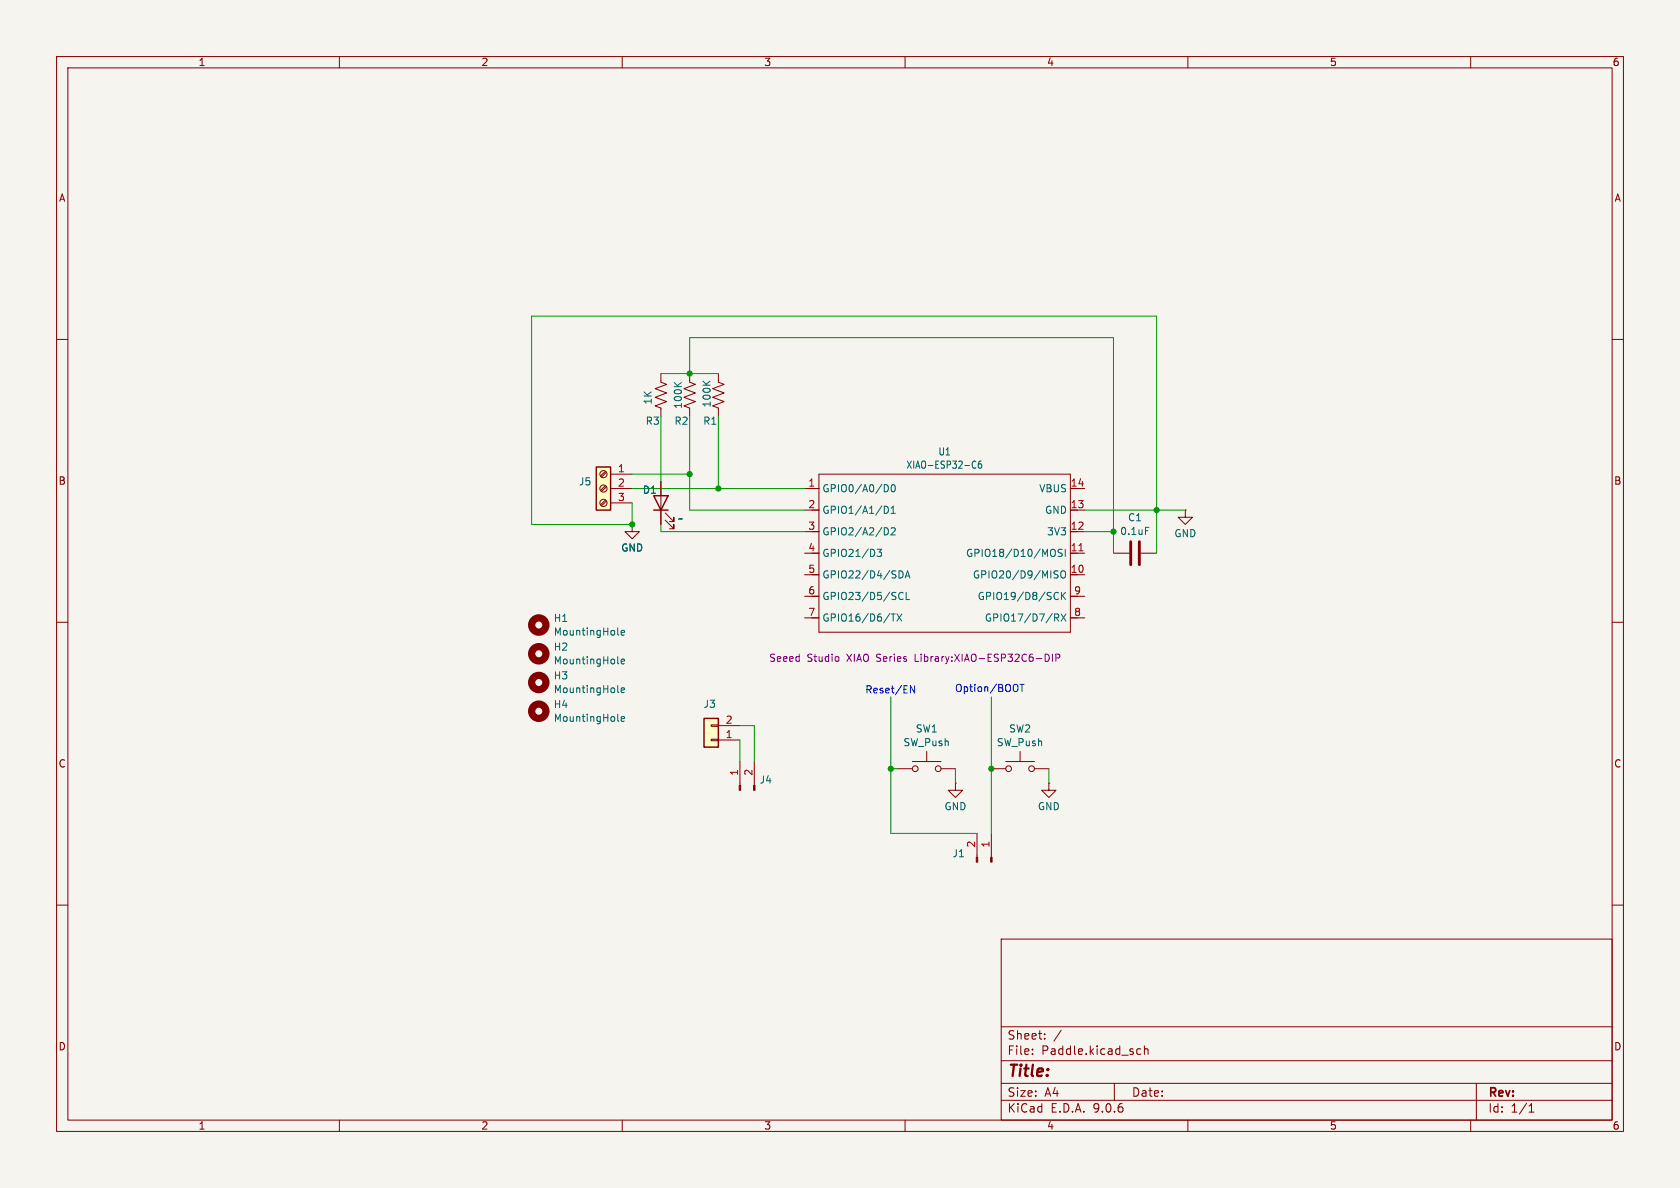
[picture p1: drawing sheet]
(kicad_sch
 (version 20250114)
 (generator "eeschema")
 (generator_version "9.0")
 (paper "A4")
 (lib_symbols
  (symbol "Connector:Conn_01x02_Pin"
   (pin_names
    (offset 1.016) (hide yes)) (exclude_from_sim no) (in_bom yes) (on_board yes)
   (property "Reference" "J" (at 0 2.54 0) (effects (font (size 1.27 1.27))))
   (property "Value" "Conn_01x02_Pin" (at 0 -5.08 0) (effects (font (size 1.27 1.27))))
   (property "Footprint" "" (at 0 0 0) (effects (font (size 1.27 1.27)) (hide yes)))
   (property "Datasheet" "~" (at 0 0 0) (effects (font (size 1.27 1.27)) (hide yes)))
   (property "Description" "Generic connector, single row, 01x02, script generated" (at 0 0 0) (effects (font (size 1.27 1.27)) (hide yes)))
   (property "ki_locked" "" (at 0 0 0) (effects (font (size 1.27 1.27))))
   (symbol "Conn_01x02_Pin_1_1"
    (rectangle (start 0.8636 0.127) (end 0 -0.127) (stroke (width 0.1524) (type default)) (fill (type outline)))
    (rectangle (start 0.8636 -2.413) (end 0 -2.667) (stroke (width 0.1524) (type default)) (fill (type outline)))
    (polyline (pts (xy 1.27 0) (xy 0.8636 0)) (stroke (width 0.1524) (type default)) (fill (type none)))
    (polyline (pts (xy 1.27 -2.54) (xy 0.8636 -2.54)) (stroke (width 0.1524) (type default)) (fill (type none)))
    (pin passive line (at 5.08 0 180) (length 3.81) (name "Pin_1" (effects (font (size 1.27 1.27)))) (number "1" (effects (font (size 1.27 1.27)))))
    (pin passive line (at 5.08 -2.54 180) (length 3.81) (name "Pin_2" (effects (font (size 1.27 1.27)))) (number "2" (effects (font (size 1.27 1.27))))))
   (embedded_fonts no))
  (symbol "Connector:Screw_Terminal_01x03"
   (pin_names
    (offset 1.016) (hide yes)) (exclude_from_sim no) (in_bom yes) (on_board yes)
   (property "Reference" "J" (at 0 5.08 0) (effects (font (size 1.27 1.27))))
   (property "Value" "Screw_Terminal_01x03" (at 0 -5.08 0) (effects (font (size 1.27 1.27))))
   (property "Footprint" "" (at 0 0 0) (effects (font (size 1.27 1.27)) (hide yes)))
   (property "Datasheet" "~" (at 0 0 0) (effects (font (size 1.27 1.27)) (hide yes)))
   (property "Description" "Generic screw terminal, single row, 01x03, script generated (kicad-library-utils/schlib/autogen/connector/)" (at 0 0 0) (effects (font (size 1.27 1.27)) (hide yes)))
   (symbol "Screw_Terminal_01x03_1_1"
    (rectangle (start -1.27 3.81) (end 1.27 -3.81) (stroke (width 0.254) (type default)) (fill (type background)))
    (polyline (pts (xy -0.5334 2.8702) (xy 0.3302 2.032)) (stroke (width 0.1524) (type default)) (fill (type none)))
    (polyline (pts (xy -0.5334 0.3302) (xy 0.3302 -0.508)) (stroke (width 0.1524) (type default)) (fill (type none)))
    (polyline (pts (xy -0.5334 -2.2098) (xy 0.3302 -3.048)) (stroke (width 0.1524) (type default)) (fill (type none)))
    (polyline (pts (xy -0.3556 3.048) (xy 0.508 2.2098)) (stroke (width 0.1524) (type default)) (fill (type none)))
    (polyline (pts (xy -0.3556 0.508) (xy 0.508 -0.3302)) (stroke (width 0.1524) (type default)) (fill (type none)))
    (polyline (pts (xy -0.3556 -2.032) (xy 0.508 -2.8702)) (stroke (width 0.1524) (type default)) (fill (type none)))
    (circle (center 0 2.54) (radius 0.635) (stroke (width 0.1524) (type default)) (fill (type none)))
    (circle (center 0 0) (radius 0.635) (stroke (width 0.1524) (type default)) (fill (type none)))
    (circle (center 0 -2.54) (radius 0.635) (stroke (width 0.1524) (type default)) (fill (type none)))
    (pin passive line (at -5.08 2.54 0) (length 3.81) (name "Pin_1" (effects (font (size 1.27 1.27)))) (number "1" (effects (font (size 1.27 1.27)))))
    (pin passive line (at -5.08 0 0) (length 3.81) (name "Pin_2" (effects (font (size 1.27 1.27)))) (number "2" (effects (font (size 1.27 1.27)))))
    (pin passive line (at -5.08 -2.54 0) (length 3.81) (name "Pin_3" (effects (font (size 1.27 1.27)))) (number "3" (effects (font (size 1.27 1.27))))))
   (embedded_fonts no))
  (symbol "Connector_Generic:Conn_01x02"
   (pin_names
    (offset 1.016) (hide yes)) (exclude_from_sim no) (in_bom yes) (on_board yes)
   (property "Reference" "J" (at 0 2.54 0) (effects (font (size 1.27 1.27))))
   (property "Value" "Conn_01x02" (at 0 -5.08 0) (effects (font (size 1.27 1.27))))
   (property "Footprint" "" (at 0 0 0) (effects (font (size 1.27 1.27)) (hide yes)))
   (property "Datasheet" "~" (at 0 0 0) (effects (font (size 1.27 1.27)) (hide yes)))
   (property "Description" "Generic connector, single row, 01x02, script generated (kicad-library-utils/schlib/autogen/connector/)" (at 0 0 0) (effects (font (size 1.27 1.27)) (hide yes)))
   (symbol "Conn_01x02_1_1"
    (rectangle (start -1.27 1.27) (end 1.27 -3.81) (stroke (width 0.254) (type default)) (fill (type background)))
    (rectangle (start -1.27 0.127) (end 0 -0.127) (stroke (width 0.1524) (type default)) (fill (type none)))
    (rectangle (start -1.27 -2.413) (end 0 -2.667) (stroke (width 0.1524) (type default)) (fill (type none)))
    (pin passive line (at -5.08 0 0) (length 3.81) (name "Pin_1" (effects (font (size 1.27 1.27)))) (number "1" (effects (font (size 1.27 1.27)))))
    (pin passive line (at -5.08 -2.54 0) (length 3.81) (name "Pin_2" (effects (font (size 1.27 1.27)))) (number "2" (effects (font (size 1.27 1.27))))))
   (embedded_fonts no))
  (symbol "Device:C"
   (pin_numbers (hide yes))
   (pin_names
    (offset 0.254)) (exclude_from_sim no) (in_bom yes) (on_board yes)
   (property "Reference" "C" (at 0.635 2.54 0) (effects (font (size 1.27 1.27)) (justify left)))
   (property "Value" "C" (at 0.635 -2.54 0) (effects (font (size 1.27 1.27)) (justify left)))
   (property "Footprint" "" (at 0.9652 -3.81 0) (effects (font (size 1.27 1.27)) (hide yes)))
   (property "Datasheet" "~" (at 0 0 0) (effects (font (size 1.27 1.27)) (hide yes)))
   (property "Description" "Unpolarized capacitor" (at 0 0 0) (effects (font (size 1.27 1.27)) (hide yes)))
   (symbol "C_0_1"
    (polyline (pts (xy -2.032 0.762) (xy 2.032 0.762)) (stroke (width 0.508) (type default)) (fill (type none)))
    (polyline (pts (xy -2.032 -0.762) (xy 2.032 -0.762)) (stroke (width 0.508) (type default)) (fill (type none))))
   (symbol "C_1_1"
    (pin passive line (at 0 3.81 270) (length 2.794) (name "~" (effects (font (size 1.27 1.27)))) (number "1" (effects (font (size 1.27 1.27)))))
    (pin passive line (at 0 -3.81 90) (length 2.794) (name "~" (effects (font (size 1.27 1.27)))) (number "2" (effects (font (size 1.27 1.27))))))
   (embedded_fonts no))
  (symbol "Device:LED"
   (pin_numbers (hide yes))
   (pin_names
    (offset 1.016) (hide yes)) (exclude_from_sim no) (in_bom yes) (on_board yes)
   (property "Reference" "D" (at 0 2.54 0) (effects (font (size 1.27 1.27))))
   (property "Value" "LED" (at 0 -2.54 0) (effects (font (size 1.27 1.27))))
   (property "Footprint" "" (at 0 0 0) (effects (font (size 1.27 1.27)) (hide yes)))
   (property "Datasheet" "~" (at 0 0 0) (effects (font (size 1.27 1.27)) (hide yes)))
   (property "Description" "Light emitting diode" (at 0 0 0) (effects (font (size 1.27 1.27)) (hide yes)))
   (property "Sim.Pins" "1=K 2=A" (at 0 0 0) (effects (font (size 1.27 1.27)) (hide yes)))
   (symbol "LED_0_1"
    (polyline (pts (xy -3.048 -0.762) (xy -4.572 -2.286) (xy -3.81 -2.286) (xy -4.572 -2.286) (xy -4.572 -1.524)) (stroke (width 0) (type default)) (fill (type none)))
    (polyline (pts (xy -1.778 -0.762) (xy -3.302 -2.286) (xy -2.54 -2.286) (xy -3.302 -2.286) (xy -3.302 -1.524)) (stroke (width 0) (type default)) (fill (type none)))
    (polyline (pts (xy -1.27 0) (xy 1.27 0)) (stroke (width 0) (type default)) (fill (type none)))
    (polyline (pts (xy -1.27 -1.27) (xy -1.27 1.27)) (stroke (width 0.254) (type default)) (fill (type none)))
    (polyline (pts (xy 1.27 -1.27) (xy 1.27 1.27) (xy -1.27 0) (xy 1.27 -1.27)) (stroke (width 0.254) (type default)) (fill (type none))))
   (symbol "LED_1_1"
    (pin passive line (at -3.81 0 0) (length 2.54) (name "K" (effects (font (size 1.27 1.27)))) (number "1" (effects (font (size 1.27 1.27)))))
    (pin passive line (at 3.81 0 180) (length 2.54) (name "A" (effects (font (size 1.27 1.27)))) (number "2" (effects (font (size 1.27 1.27))))))
   (embedded_fonts no))
  (symbol "Device:R_US"
   (pin_numbers (hide yes))
   (pin_names
    (offset 0)) (exclude_from_sim no) (in_bom yes) (on_board yes)
   (property "Reference" "R" (at 2.54 0 90) (effects (font (size 1.27 1.27))))
   (property "Value" "R_US" (at -2.54 0 90) (effects (font (size 1.27 1.27))))
   (property "Footprint" "" (at 1.016 -0.254 90) (effects (font (size 1.27 1.27)) (hide yes)))
   (property "Datasheet" "~" (at 0 0 0) (effects (font (size 1.27 1.27)) (hide yes)))
   (property "Description" "Resistor, US symbol" (at 0 0 0) (effects (font (size 1.27 1.27)) (hide yes)))
   (symbol "R_US_0_1"
    (polyline (pts (xy 0 2.286) (xy 0 2.54)) (stroke (width 0) (type default)) (fill (type none)))
    (polyline (pts (xy 0 2.286) (xy 1.016 1.905) (xy 0 1.524) (xy -1.016 1.143) (xy 0 0.762)) (stroke (width 0) (type default)) (fill (type none)))
    (polyline (pts (xy 0 0.762) (xy 1.016 0.381) (xy 0 0) (xy -1.016 -0.381) (xy 0 -0.762)) (stroke (width 0) (type default)) (fill (type none)))
    (polyline (pts (xy 0 -0.762) (xy 1.016 -1.143) (xy 0 -1.524) (xy -1.016 -1.905) (xy 0 -2.286)) (stroke (width 0) (type default)) (fill (type none)))
    (polyline (pts (xy 0 -2.286) (xy 0 -2.54)) (stroke (width 0) (type default)) (fill (type none))))
   (symbol "R_US_1_1"
    (pin passive line (at 0 3.81 270) (length 1.27) (name "~" (effects (font (size 1.27 1.27)))) (number "1" (effects (font (size 1.27 1.27)))))
    (pin passive line (at 0 -3.81 90) (length 1.27) (name "~" (effects (font (size 1.27 1.27)))) (number "2" (effects (font (size 1.27 1.27))))))
   (embedded_fonts no))
  (symbol "Mechanical:MountingHole"
   (pin_names
    (offset 1.016)) (exclude_from_sim no) (in_bom no) (on_board yes)
   (property "Reference" "H" (at 0 5.08 0) (effects (font (size 1.27 1.27))))
   (property "Value" "MountingHole" (at 0 3.175 0) (effects (font (size 1.27 1.27))))
   (property "Footprint" "" (at 0 0 0) (effects (font (size 1.27 1.27)) (hide yes)))
   (property "Datasheet" "~" (at 0 0 0) (effects (font (size 1.27 1.27)) (hide yes)))
   (property "Description" "Mounting Hole without connection" (at 0 0 0) (effects (font (size 1.27 1.27)) (hide yes)))
   (symbol "MountingHole_0_1"
    (circle (center 0 0) (radius 1.27) (stroke (width 1.27) (type default)) (fill (type none))))
   (embedded_fonts no))
  (symbol "Seeed_Studio_XIAO_Series:XIAO_ESP32-C6-DIP" (exclude_from_sim no) (in_bom yes) (on_board yes)
   (property "Reference" "U" (at -20.574 17.018 0) (effects (font (size 1.27 1.0795))))
   (property "Value" "XIAO-ESP32-C6" (at -15.24 14.986 0) (effects (font (size 1.27 1.0795))))
   (property "Footprint" "Module:MOUDLE14P-XIAO-DIP-SMD" (at -4.572 -18.542 0) (effects (font (size 1.27 1.27)) (hide yes)))
   (property "Datasheet" "" (at 0 0 0) (effects (font (size 1.27 1.27)) (hide yes)))
   (property "Description" "" (at 0 0 0) (effects (font (size 1.27 1.27)) (hide yes)))
   (property "Manufacturer" "" (at 0 0 0) (effects (font (size 1.27 1.27)) (hide yes)))
   (property "MPN" "" (at 0 0 0) (effects (font (size 1.27 1.27)) (hide yes)))
   (property "SKU" "XIAO-DIP" (at -5.842 -2.286 0) (effects (font (size 1.27 1.27)) (hide yes)))
   (property "Part Type" "" (at 0 0 0) (effects (font (size 1.27 1.27)) (hide yes)))
   (property "Rating" "" (at 0 0 0) (effects (font (size 1.27 1.27))))
   (property "Status" "" (at 0 0 0) (effects (font (size 1.27 1.27)) (hide yes)))
   (property "Temperature" "" (at 0 0 0) (effects (font (size 1.27 1.27)) (hide yes)))
   (property "Priority" "" (at 0 0 0) (effects (font (size 1.27 1.27)) (hide yes)))
   (symbol "XIAO_ESP32-C6-DIP_1_0"
    (polyline (pts (xy -21.59 13.97) (xy 22.86 13.97)) (stroke (width 0.1524) (type solid)) (fill (type none)))
    (polyline (pts (xy -21.59 11.43) (xy -22.86 11.43)) (stroke (width 0.1524) (type solid)) (fill (type none)))
    (polyline (pts (xy -21.59 11.43) (xy -21.59 13.97)) (stroke (width 0.1524) (type solid)) (fill (type none)))
    (polyline (pts (xy -21.59 7.62) (xy -22.86 7.62)) (stroke (width 0.1524) (type solid)) (fill (type none)))
    (polyline (pts (xy -21.59 7.62) (xy -21.59 11.43)) (stroke (width 0.1524) (type solid)) (fill (type none)))
    (polyline (pts (xy -21.59 3.81) (xy -22.86 3.81)) (stroke (width 0.1524) (type solid)) (fill (type none)))
    (polyline (pts (xy -21.59 3.81) (xy -21.59 7.62)) (stroke (width 0.1524) (type solid)) (fill (type none)))
    (polyline (pts (xy -21.59 0) (xy -22.86 0)) (stroke (width 0.1524) (type solid)) (fill (type none)))
    (polyline (pts (xy -21.59 0) (xy -21.59 3.81)) (stroke (width 0.1524) (type solid)) (fill (type none)))
    (polyline (pts (xy -21.59 -3.81) (xy -22.86 -3.81)) (stroke (width 0.1524) (type solid)) (fill (type none)))
    (polyline (pts (xy -21.59 -7.62) (xy -22.86 -7.62)) (stroke (width 0.1524) (type solid)) (fill (type none)))
    (polyline (pts (xy -21.59 -11.43) (xy -22.86 -11.43)) (stroke (width 0.1524) (type solid)) (fill (type none)))
    (polyline (pts (xy -21.59 -13.97) (xy -21.59 0)) (stroke (width 0.1524) (type solid)) (fill (type none)))
    (polyline (pts (xy 22.86 13.97) (xy 22.86 11.43)) (stroke (width 0.1524) (type solid)) (fill (type none)))
    (polyline (pts (xy 22.86 11.43) (xy 22.86 7.62)) (stroke (width 0.1524) (type solid)) (fill (type none)))
    (polyline (pts (xy 22.86 7.62) (xy 22.86 3.81)) (stroke (width 0.1524) (type solid)) (fill (type none)))
    (polyline (pts (xy 22.86 3.81) (xy 22.86 -13.97)) (stroke (width 0.1524) (type solid)) (fill (type none)))
    (polyline (pts (xy 22.86 -13.97) (xy -21.59 -13.97)) (stroke (width 0.1524) (type solid)) (fill (type none)))
    (polyline (pts (xy 24.13 11.43) (xy 22.86 11.43)) (stroke (width 0.1524) (type solid)) (fill (type none)))
    (polyline (pts (xy 24.13 7.62) (xy 22.86 7.62)) (stroke (width 0.1524) (type solid)) (fill (type none)))
    (polyline (pts (xy 24.13 3.81) (xy 22.86 3.81)) (stroke (width 0.1524) (type solid)) (fill (type none)))
    (polyline (pts (xy 24.13 0) (xy 22.86 0)) (stroke (width 0.1524) (type solid)) (fill (type none)))
    (polyline (pts (xy 24.13 -3.81) (xy 22.86 -3.81)) (stroke (width 0.1524) (type solid)) (fill (type none)))
    (polyline (pts (xy 24.13 -7.62) (xy 22.86 -7.62)) (stroke (width 0.1524) (type solid)) (fill (type none)))
    (polyline (pts (xy 24.13 -11.43) (xy 22.86 -11.43)) (stroke (width 0.1524) (type solid)) (fill (type none)))
    (pin passive line (at -24.13 11.43 0) (length 2.54) (name "GPIO0/A0/D0" (effects (font (size 1.27 1.27)))) (number "1" (effects (font (size 1.27 1.27)))))
    (pin passive line (at -24.13 7.62 0) (length 2.54) (name "GPIO1/A1/D1" (effects (font (size 1.27 1.27)))) (number "2" (effects (font (size 1.27 1.27)))))
    (pin passive line (at -24.13 3.81 0) (length 2.54) (name "GPIO2/A2/D2" (effects (font (size 1.27 1.27)))) (number "3" (effects (font (size 1.27 1.27)))))
    (pin passive line (at -24.13 0 0) (length 2.54) (name "GPIO21/D3" (effects (font (size 1.27 1.27)))) (number "4" (effects (font (size 1.27 1.27)))))
    (pin passive line (at -24.13 -3.81 0) (length 2.54) (name "GPIO22/D4/SDA" (effects (font (size 1.27 1.27)))) (number "5" (effects (font (size 1.27 1.27)))))
    (pin passive line (at -24.13 -7.62 0) (length 2.54) (name "GPIO23/D5/SCL" (effects (font (size 1.27 1.27)))) (number "6" (effects (font (size 1.27 1.27)))))
    (pin passive line (at -24.13 -11.43 0) (length 2.54) (name "GPIO16/D6/TX" (effects (font (size 1.27 1.27)))) (number "7" (effects (font (size 1.27 1.27)))))
    (pin passive line (at 25.4 11.43 180) (length 2.54) (name "VBUS" (effects (font (size 1.27 1.27)))) (number "14" (effects (font (size 1.27 1.27)))))
    (pin passive line (at 25.4 7.62 180) (length 2.54) (name "GND" (effects (font (size 1.27 1.27)))) (number "13" (effects (font (size 1.27 1.27)))))
    (pin passive line (at 25.4 3.81 180) (length 2.54) (name "3V3" (effects (font (size 1.27 1.27)))) (number "12" (effects (font (size 1.27 1.27)))))
    (pin passive line (at 25.4 0 180) (length 2.54) (name "GPIO18/D10/MOSI" (effects (font (size 1.27 1.27)))) (number "11" (effects (font (size 1.27 1.27)))))
    (pin passive line (at 25.4 -3.81 180) (length 2.54) (name "GPIO20/D9/MISO" (effects (font (size 1.27 1.27)))) (number "10" (effects (font (size 1.27 1.27)))))
    (pin passive line (at 25.4 -7.62 180) (length 2.54) (name "GPIO19/D8/SCK" (effects (font (size 1.27 1.27)))) (number "9" (effects (font (size 1.27 1.27)))))
    (pin passive line (at 25.4 -11.43 180) (length 2.54) (name "GPIO17/D7/RX" (effects (font (size 1.27 1.27)))) (number "8" (effects (font (size 1.27 1.27))))))
   (embedded_fonts no))
  (symbol "Switch:SW_Push"
   (pin_numbers (hide yes))
   (pin_names
    (offset 1.016) (hide yes)) (exclude_from_sim no) (in_bom yes) (on_board yes)
   (property "Reference" "SW" (at 1.27 2.54 0) (effects (font (size 1.27 1.27)) (justify left)))
   (property "Value" "SW_Push" (at 0 -1.524 0) (effects (font (size 1.27 1.27))))
   (property "Footprint" "" (at 0 5.08 0) (effects (font (size 1.27 1.27)) (hide yes)))
   (property "Datasheet" "~" (at 0 5.08 0) (effects (font (size 1.27 1.27)) (hide yes)))
   (property "Description" "Push button switch, generic, two pins" (at 0 0 0) (effects (font (size 1.27 1.27)) (hide yes)))
   (symbol "SW_Push_0_1"
    (circle (center -2.032 0) (radius 0.508) (stroke (width 0) (type default)) (fill (type none)))
    (polyline (pts (xy 0 1.27) (xy 0 3.048)) (stroke (width 0) (type default)) (fill (type none)))
    (circle (center 2.032 0) (radius 0.508) (stroke (width 0) (type default)) (fill (type none)))
    (polyline (pts (xy 2.54 1.27) (xy -2.54 1.27)) (stroke (width 0) (type default)) (fill (type none)))
    (pin passive line (at -5.08 0 0) (length 2.54) (name "1" (effects (font (size 1.27 1.27)))) (number "1" (effects (font (size 1.27 1.27)))))
    (pin passive line (at 5.08 0 180) (length 2.54) (name "2" (effects (font (size 1.27 1.27)))) (number "2" (effects (font (size 1.27 1.27))))))
   (embedded_fonts no))
  (symbol "power:GND"
   (power)
   (pin_numbers (hide yes))
   (pin_names
    (offset 0) (hide yes)) (exclude_from_sim no) (in_bom yes) (on_board yes)
   (property "Reference" "#PWR" (at 0 -6.35 0) (effects (font (size 1.27 1.27)) (hide yes)))
   (property "Value" "GND" (at 0 -3.81 0) (effects (font (size 1.27 1.27))))
   (property "Footprint" "" (at 0 0 0) (effects (font (size 1.27 1.27)) (hide yes)))
   (property "Datasheet" "" (at 0 0 0) (effects (font (size 1.27 1.27)) (hide yes)))
   (property "Description" "Power symbol creates a global label with name \"GND\" , ground" (at 0 0 0) (effects (font (size 1.27 1.27)) (hide yes)))
   (symbol "GND_0_1"
    (polyline (pts (xy 0 0) (xy 0 -1.27) (xy 1.27 -1.27) (xy 0 -2.54) (xy -1.27 -1.27) (xy 0 -1.27)) (stroke (width 0) (type default)) (fill (type none))))
   (symbol "GND_1_1"
    (pin power_in line (at 0 0 270) (length 0) (name "~" (effects (font (size 1.27 1.27)))) (number "1" (effects (font (size 1.27 1.27))))))
   (embedded_fonts no)))
 (text "Reset/EN"
  (exclude_from_sim no)
  (at 157.48 122.174 0)
  (effects (font (size 1.27 1.27))))
 (text "Option/BOOT"
  (exclude_from_sim no)
  (at 175.006 121.92 0)
  (effects (font (size 1.27 1.27))))
 (junction
  (at 121.92 66.04)
  (diameter 0)
  (color 0 0 0 0))
 (junction
  (at 175.26 135.89)
  (diameter 0)
  (color 0 0 0 0))
 (junction
  (at 121.92 83.82)
  (diameter 0)
  (color 0 0 0 0))
 (junction
  (at 157.48 135.89)
  (diameter 0)
  (color 0 0 0 0))
 (junction
  (at 196.85 93.98)
  (diameter 0)
  (color 0 0 0 0))
 (junction
  (at 111.76 92.71)
  (diameter 0)
  (color 0 0 0 0))
 (junction
  (at 204.47 90.17)
  (diameter 0)
  (color 0 0 0 0))
 (junction
  (at 127 86.36)
  (diameter 0)
  (color 0 0 0 0))
 (wire
  (pts (xy 196.85 93.98) (xy 196.85 97.79))
  (stroke (width 0) (type default)))
 (wire
  (pts (xy 111.76 83.82) (xy 121.92 83.82))
  (stroke (width 0) (type default)))
 (wire
  (pts (xy 204.47 90.17) (xy 204.47 55.88))
  (stroke (width 0) (type default)))
 (wire
  (pts (xy 191.77 90.17) (xy 204.47 90.17))
  (stroke (width 0) (type default)))
 (wire
  (pts (xy 130.81 130.81) (xy 130.81 134.62))
  (stroke (width 0) (type default)))
 (wire
  (pts (xy 93.98 92.71) (xy 111.76 92.71))
  (stroke (width 0) (type default)))
 (wire
  (pts (xy 196.85 93.98) (xy 191.77 93.98))
  (stroke (width 0) (type default)))
 (wire
  (pts (xy 157.48 147.32) (xy 172.72 147.32))
  (stroke (width 0) (type default)))
 (wire
  (pts (xy 116.84 93.98) (xy 142.24 93.98))
  (stroke (width 0) (type default)))
 (wire
  (pts (xy 157.48 135.89) (xy 158.75 135.89))
  (stroke (width 0) (type default)))
 (wire
  (pts (xy 157.48 123.19) (xy 157.48 135.89))
  (stroke (width 0) (type default)))
 (wire
  (pts (xy 133.35 128.27) (xy 130.81 128.27))
  (stroke (width 0) (type default)))
 (wire
  (pts (xy 121.92 83.82) (xy 121.92 90.17))
  (stroke (width 0) (type default)))
 (wire
  (pts (xy 116.84 92.71) (xy 116.84 93.98))
  (stroke (width 0) (type default)))
 (wire
  (pts (xy 121.92 90.17) (xy 142.24 90.17))
  (stroke (width 0) (type default)))
 (wire
  (pts (xy 175.26 135.89) (xy 175.26 147.32))
  (stroke (width 0) (type default)))
 (wire
  (pts (xy 121.92 59.69) (xy 196.85 59.69))
  (stroke (width 0) (type default)))
 (wire
  (pts (xy 168.91 135.89) (xy 168.91 138.43))
  (stroke (width 0) (type default)))
 (wire
  (pts (xy 111.76 86.36) (xy 127 86.36))
  (stroke (width 0) (type default)))
 (wire
  (pts (xy 111.76 92.71) (xy 111.76 88.9))
  (stroke (width 0) (type default)))
 (wire
  (pts (xy 133.35 128.27) (xy 133.35 134.62))
  (stroke (width 0) (type default)))
 (wire
  (pts (xy 196.85 59.69) (xy 196.85 93.98))
  (stroke (width 0) (type default)))
 (wire
  (pts (xy 127 73.66) (xy 127 86.36))
  (stroke (width 0) (type default)))
 (wire
  (pts (xy 204.47 90.17) (xy 204.47 97.79))
  (stroke (width 0) (type default)))
 (wire
  (pts (xy 175.26 123.19) (xy 175.26 135.89))
  (stroke (width 0) (type default)))
 (wire
  (pts (xy 127 86.36) (xy 142.24 86.36))
  (stroke (width 0) (type default)))
 (wire
  (pts (xy 204.47 90.17) (xy 209.55 90.17))
  (stroke (width 0) (type default)))
 (wire
  (pts (xy 185.42 135.89) (xy 185.42 138.43))
  (stroke (width 0) (type default)))
 (wire
  (pts (xy 121.92 66.04) (xy 121.92 59.69))
  (stroke (width 0) (type default)))
 (wire
  (pts (xy 93.98 55.88) (xy 93.98 92.71))
  (stroke (width 0) (type default)))
 (wire
  (pts (xy 157.48 135.89) (xy 157.48 147.32))
  (stroke (width 0) (type default)))
 (wire
  (pts (xy 116.84 73.66) (xy 116.84 85.09))
  (stroke (width 0) (type default)))
 (wire
  (pts (xy 121.92 73.66) (xy 121.92 83.82))
  (stroke (width 0) (type default)))
 (wire
  (pts (xy 93.98 55.88) (xy 204.47 55.88))
  (stroke (width 0) (type default)))
 (wire
  (pts (xy 116.84 66.04) (xy 121.92 66.04))
  (stroke (width 0) (type default)))
 (wire
  (pts (xy 121.92 66.04) (xy 127 66.04))
  (stroke (width 0) (type default)))
 (symbol
  (lib_id "Mechanical:MountingHole")
  (at 95.25 120.65 0)
  (unit 1)
  (exclude_from_sim no)
  (in_bom no)
  (on_board yes)
  (dnp no)
  (fields_autoplaced yes)
  (property "Reference" "H3" (at 97.79 119.4378 0) (effects (font (size 1.27 1.27)) (justify left)))
  (property "Value" "MountingHole" (at 97.79 121.8621 0) (effects (font (size 1.27 1.27)) (justify left)))
  (property "Footprint" "MountingHole:MountingHole_3.5mm" (at 95.25 120.65 0) (effects (font (size 1.27 1.27)) (hide yes)))
  (property "Datasheet" "~" (at 95.25 120.65 0) (effects (font (size 1.27 1.27)) (hide yes)))
  (property "Description" "Mounting Hole without connection" (at 95.25 120.65 0) (effects (font (size 1.27 1.27)) (hide yes))))
 (symbol
  (lib_id "Connector:Conn_01x02_Pin")
  (at 130.81 139.7 90)
  (unit 1)
  (exclude_from_sim no)
  (in_bom yes)
  (on_board yes)
  (dnp no)
  (property "Reference" "J4" (at 134.1882 137.8528 90) (effects (font (size 1.27 1.27)) (justify right)))
  (property "Value" "Conn_01x02_Pin" (at 134.1882 140.2771 90) (effects (font (size 1.27 1.27)) (justify right) (hide yes)))
  (property "Footprint" "Connector_PinHeader_2.54mm:PinHeader_1x02_P2.54mm_Vertical" (at 130.81 139.7 0) (effects (font (size 1.27 1.27)) (hide yes)))
  (property "Datasheet" "~" (at 130.81 139.7 0) (effects (font (size 1.27 1.27)) (hide yes)))
  (property "Description" "Generic connector, single row, 01x02, script generated" (at 130.81 139.7 0) (effects (font (size 1.27 1.27)) (hide yes)))
  (pin "2")
  (pin "1"))
 (symbol
  (lib_id "Device:R_US")
  (at 116.84 69.85 0)
  (unit 1)
  (exclude_from_sim no)
  (in_bom yes)
  (on_board yes)
  (dnp no)
  (property "Reference" "R3" (at 114.046 74.422 0) (effects (font (size 1.27 1.27)) (justify left)))
  (property "Value" "1K" (at 114.554 71.628 90) (effects (font (size 1.27 1.27)) (justify left)))
  (property "Footprint" "Resistor_THT:R_Axial_DIN0207_L6.3mm_D2.5mm_P10.16mm_Horizontal" (at 117.856 70.104 90) (effects (font (size 1.27 1.27)) (hide yes)))
  (property "Datasheet" "~" (at 116.84 69.85 0) (effects (font (size 1.27 1.27)) (hide yes)))
  (property "Description" "Resistor, US symbol" (at 116.84 69.85 0) (effects (font (size 1.27 1.27)) (hide yes)))
  (pin "1")
  (pin "2"))
 (symbol
  (lib_id "Connector:Conn_01x02_Pin")
  (at 175.26 152.4 270)
  (mirror x)
  (unit 1)
  (exclude_from_sim no)
  (in_bom yes)
  (on_board yes)
  (dnp no)
  (property "Reference" "J1" (at 170.688 150.876 90) (effects (font (size 1.27 1.27)) (justify right)))
  (property "Value" "Conn_01x02_Pin" (at 171.8818 152.9771 90) (effects (font (size 1.27 1.27)) (justify right) (hide yes)))
  (property "Footprint" "Connector_PinHeader_2.54mm:PinHeader_1x02_P2.54mm_Vertical" (at 175.26 152.4 0) (effects (font (size 1.27 1.27)) (hide yes)))
  (property "Datasheet" "~" (at 175.26 152.4 0) (effects (font (size 1.27 1.27)) (hide yes)))
  (property "Description" "Generic connector, single row, 01x02, script generated" (at 175.26 152.4 0) (effects (font (size 1.27 1.27)) (hide yes)))
  (pin "2")
  (pin "1"))
 (symbol
  (lib_id "Device:R_US")
  (at 127 69.85 0)
  (unit 1)
  (exclude_from_sim no)
  (in_bom yes)
  (on_board yes)
  (dnp no)
  (property "Reference" "R1" (at 124.206 74.422 0) (effects (font (size 1.27 1.27)) (justify left)))
  (property "Value" "100K" (at 124.968 72.136 90) (effects (font (size 1.27 1.27)) (justify left)))
  (property "Footprint" "Resistor_THT:R_Axial_DIN0207_L6.3mm_D2.5mm_P10.16mm_Horizontal" (at 128.016 70.104 90) (effects (font (size 1.27 1.27)) (hide yes)))
  (property "Datasheet" "~" (at 127 69.85 0) (effects (font (size 1.27 1.27)) (hide yes)))
  (property "Description" "Resistor, US symbol" (at 127 69.85 0) (effects (font (size 1.27 1.27)) (hide yes)))
  (pin "1")
  (pin "2"))
 (symbol
  (lib_id "Connector:Screw_Terminal_01x03")
  (at 106.68 86.36 0)
  (mirror y)
  (unit 1)
  (exclude_from_sim no)
  (in_bom yes)
  (on_board yes)
  (dnp no)
  (property "Reference" "J5" (at 104.648 85.1478 0) (effects (font (size 1.27 1.27)) (justify left)))
  (property "Value" "Screw_Terminal_01x03" (at 104.648 87.5721 0) (effects (font (size 1.27 1.27)) (justify left) (hide yes)))
  (property "Footprint" "Wurth:691313510003" (at 106.68 86.36 0) (effects (font (size 1.27 1.27)) (hide yes)))
  (property "Datasheet" "~" (at 106.68 86.36 0) (effects (font (size 1.27 1.27)) (hide yes)))
  (property "Description" "Generic screw terminal, single row, 01x03, script generated (kicad-library-utils/schlib/autogen/connector/)" (at 106.68 86.36 0) (effects (font (size 1.27 1.27)) (hide yes)))
  (pin "1")
  (pin "3")
  (pin "2"))
 (symbol
  (lib_id "Switch:SW_Push")
  (at 180.34 135.89 0)
  (unit 1)
  (exclude_from_sim no)
  (in_bom yes)
  (on_board yes)
  (dnp no)
  (fields_autoplaced yes)
  (property "Reference" "SW2" (at 180.34 128.8245 0) (effects (font (size 1.27 1.27))))
  (property "Value" "SW_Push" (at 180.34 131.2488 0) (effects (font (size 1.27 1.27))))
  (property "Footprint" "Button_Switch_THT:SW_Tactile_SPST_Angled_PTS645Vx83-2LFS" (at 180.34 130.81 0) (effects (font (size 1.27 1.27)) (hide yes)))
  (property "Datasheet" "~" (at 180.34 130.81 0) (effects (font (size 1.27 1.27)) (hide yes)))
  (property "Description" "Push button switch, generic, two pins" (at 180.34 135.89 0) (effects (font (size 1.27 1.27)) (hide yes)))
  (pin "2")
  (pin "1"))
 (symbol
  (lib_id "Mechanical:MountingHole")
  (at 95.25 110.49 0)
  (unit 1)
  (exclude_from_sim no)
  (in_bom no)
  (on_board yes)
  (dnp no)
  (fields_autoplaced yes)
  (property "Reference" "H1" (at 97.79 109.2778 0) (effects (font (size 1.27 1.27)) (justify left)))
  (property "Value" "MountingHole" (at 97.79 111.7021 0) (effects (font (size 1.27 1.27)) (justify left)))
  (property "Footprint" "MountingHole:MountingHole_3.5mm" (at 95.25 110.49 0) (effects (font (size 1.27 1.27)) (hide yes)))
  (property "Datasheet" "~" (at 95.25 110.49 0) (effects (font (size 1.27 1.27)) (hide yes)))
  (property "Description" "Mounting Hole without connection" (at 95.25 110.49 0) (effects (font (size 1.27 1.27)) (hide yes))))
 (symbol
  (lib_id "Connector_Generic:Conn_01x02")
  (at 125.73 130.81 180)
  (unit 1)
  (exclude_from_sim no)
  (in_bom yes)
  (on_board yes)
  (dnp no)
  (property "Reference" "J3" (at 125.476 124.46 0) (effects (font (size 1.27 1.27))))
  (property "Value" "Conn_01x02" (at 125.73 125.2798 0) (effects (font (size 1.27 1.27)) (hide yes)))
  (property "Footprint" "Connector_JST:JST_PH_S2B-PH-K_1x02_P2.00mm_Horizontal" (at 125.73 130.81 0) (effects (font (size 1.27 1.27)) (hide yes)))
  (property "Datasheet" "~" (at 125.73 130.81 0) (effects (font (size 1.27 1.27)) (hide yes)))
  (property "Description" "Generic connector, single row, 01x02, script generated (kicad-library-utils/schlib/autogen/connector/)" (at 125.73 130.81 0) (effects (font (size 1.27 1.27)) (hide yes)))
  (pin "2")
  (pin "1"))
 (symbol
  (lib_id "Device:R_US")
  (at 121.92 69.85 0)
  (unit 1)
  (exclude_from_sim no)
  (in_bom yes)
  (on_board yes)
  (dnp no)
  (property "Reference" "R2" (at 119.126 74.422 0) (effects (font (size 1.27 1.27)) (justify left)))
  (property "Value" "100K" (at 119.888 72.39 90) (effects (font (size 1.27 1.27)) (justify left)))
  (property "Footprint" "Resistor_THT:R_Axial_DIN0207_L6.3mm_D2.5mm_P10.16mm_Horizontal" (at 122.936 70.104 90) (effects (font (size 1.27 1.27)) (hide yes)))
  (property "Datasheet" "~" (at 121.92 69.85 0) (effects (font (size 1.27 1.27)) (hide yes)))
  (property "Description" "Resistor, US symbol" (at 121.92 69.85 0) (effects (font (size 1.27 1.27)) (hide yes)))
  (pin "2")
  (pin "1"))
 (symbol
  (lib_id "power:GND")
  (at 209.55 90.17 0)
  (unit 1)
  (exclude_from_sim no)
  (in_bom yes)
  (on_board yes)
  (dnp no)
  (fields_autoplaced yes)
  (property "Reference" "#PWR01" (at 209.55 96.52 0) (effects (font (size 1.27 1.27)) (hide yes)))
  (property "Value" "GND" (at 209.55 94.3031 0) (effects (font (size 1.27 1.27))))
  (property "Footprint" "" (at 209.55 90.17 0) (effects (font (size 1.27 1.27)) (hide yes)))
  (property "Datasheet" "" (at 209.55 90.17 0) (effects (font (size 1.27 1.27)) (hide yes)))
  (property "Description" "Power symbol creates a global label with name \"GND\" , ground" (at 209.55 90.17 0) (effects (font (size 1.27 1.27)) (hide yes)))
  (pin "1"))
 (symbol
  (lib_id "Switch:SW_Push")
  (at 163.83 135.89 0)
  (mirror y)
  (unit 1)
  (exclude_from_sim no)
  (in_bom yes)
  (on_board yes)
  (dnp no)
  (property "Reference" "SW1" (at 163.83 128.8245 0) (effects (font (size 1.27 1.27))))
  (property "Value" "SW_Push" (at 163.83 131.2488 0) (effects (font (size 1.27 1.27))))
  (property "Footprint" "Button_Switch_THT:SW_Tactile_SPST_Angled_PTS645Vx83-2LFS" (at 163.83 130.81 0) (effects (font (size 1.27 1.27)) (hide yes)))
  (property "Datasheet" "~" (at 163.83 130.81 0) (effects (font (size 1.27 1.27)) (hide yes)))
  (property "Description" "Push button switch, generic, two pins" (at 163.83 135.89 0) (effects (font (size 1.27 1.27)) (hide yes)))
  (pin "1")
  (pin "2"))
 (symbol
  (lib_id "Device:C")
  (at 200.66 97.79 270)
  (unit 1)
  (exclude_from_sim no)
  (in_bom yes)
  (on_board yes)
  (dnp no)
  (fields_autoplaced yes)
  (property "Reference" "C1" (at 200.66 91.4865 90) (effects (font (size 1.27 1.27))))
  (property "Value" "0.1uF" (at 200.66 93.9108 90) (effects (font (size 1.27 1.27))))
  (property "Footprint" "Capacitor_THT:C_Disc_D3.0mm_W1.6mm_P2.50mm" (at 196.85 98.7552 0) (effects (font (size 1.27 1.27)) (hide yes)))
  (property "Datasheet" "~" (at 200.66 97.79 0) (effects (font (size 1.27 1.27)) (hide yes)))
  (property "Description" "Unpolarized capacitor" (at 200.66 97.79 0) (effects (font (size 1.27 1.27)) (hide yes)))
  (pin "1")
  (pin "2"))
 (symbol
  (lib_id "power:GND")
  (at 185.42 138.43 0)
  (unit 1)
  (exclude_from_sim no)
  (in_bom yes)
  (on_board yes)
  (dnp no)
  (fields_autoplaced yes)
  (property "Reference" "#PWR04" (at 185.42 144.78 0) (effects (font (size 1.27 1.27)) (hide yes)))
  (property "Value" "GND" (at 185.42 142.5631 0) (effects (font (size 1.27 1.27))))
  (property "Footprint" "" (at 185.42 138.43 0) (effects (font (size 1.27 1.27)) (hide yes)))
  (property "Datasheet" "" (at 185.42 138.43 0) (effects (font (size 1.27 1.27)) (hide yes)))
  (property "Description" "Power symbol creates a global label with name \"GND\" , ground" (at 185.42 138.43 0) (effects (font (size 1.27 1.27)) (hide yes)))
  (pin "1"))
 (symbol
  (lib_id "power:GND")
  (at 168.91 138.43 0)
  (unit 1)
  (exclude_from_sim no)
  (in_bom yes)
  (on_board yes)
  (dnp no)
  (fields_autoplaced yes)
  (property "Reference" "#PWR03" (at 168.91 144.78 0) (effects (font (size 1.27 1.27)) (hide yes)))
  (property "Value" "GND" (at 168.91 142.5631 0) (effects (font (size 1.27 1.27))))
  (property "Footprint" "" (at 168.91 138.43 0) (effects (font (size 1.27 1.27)) (hide yes)))
  (property "Datasheet" "" (at 168.91 138.43 0) (effects (font (size 1.27 1.27)) (hide yes)))
  (property "Description" "Power symbol creates a global label with name \"GND\" , ground" (at 168.91 138.43 0) (effects (font (size 1.27 1.27)) (hide yes)))
  (pin "1"))
 (symbol
  (lib_id "Mechanical:MountingHole")
  (at 95.25 125.73 0)
  (unit 1)
  (exclude_from_sim no)
  (in_bom no)
  (on_board yes)
  (dnp no)
  (fields_autoplaced yes)
  (property "Reference" "H4" (at 97.79 124.5178 0) (effects (font (size 1.27 1.27)) (justify left)))
  (property "Value" "MountingHole" (at 97.79 126.9421 0) (effects (font (size 1.27 1.27)) (justify left)))
  (property "Footprint" "MountingHole:MountingHole_3.5mm" (at 95.25 125.73 0) (effects (font (size 1.27 1.27)) (hide yes)))
  (property "Datasheet" "~" (at 95.25 125.73 0) (effects (font (size 1.27 1.27)) (hide yes)))
  (property "Description" "Mounting Hole without connection" (at 95.25 125.73 0) (effects (font (size 1.27 1.27)) (hide yes))))
 (symbol
  (lib_id "Device:LED")
  (at 116.84 88.9 90)
  (unit 1)
  (exclude_from_sim no)
  (in_bom yes)
  (on_board yes)
  (dnp no)
  (property "Reference" "D1" (at 113.538 86.614 90) (effects (font (size 1.27 1.27)) (justify right)))
  (property "Value" "~" (at 119.761 91.6996 90) (effects (font (size 1.27 1.27)) (justify right)))
  (property "Footprint" "LED_THT:LED_D3.0mm_Horizontal_O1.27mm_Z6.0mm" (at 116.84 88.9 0) (effects (font (size 1.27 1.27)) (hide yes)))
  (property "Datasheet" "~" (at 116.84 88.9 0) (effects (font (size 1.27 1.27)) (hide yes)))
  (property "Description" "Light emitting diode" (at 116.84 88.9 0) (effects (font (size 1.27 1.27)) (hide yes)))
  (property "Sim.Pins" "1=K 2=A" (at 116.84 88.9 0) (effects (font (size 1.27 1.27)) (hide yes)))
  (pin "2")
  (pin "1"))
 (symbol
  (lib_id "power:GND")
  (at 111.76 92.71 0)
  (unit 1)
  (exclude_from_sim no)
  (in_bom yes)
  (on_board yes)
  (dnp no)
  (fields_autoplaced yes)
  (property "Reference" "#PWR02" (at 111.76 99.06 0) (effects (font (size 1.27 1.27)) (hide yes)))
  (property "Value" "GND" (at 111.76 96.8431 0) (effects (font (size 1.27 1.27))))
  (property "Footprint" "" (at 111.76 92.71 0) (effects (font (size 1.27 1.27)) (hide yes)))
  (property "Datasheet" "" (at 111.76 92.71 0) (effects (font (size 1.27 1.27)) (hide yes)))
  (property "Description" "Power symbol creates a global label with name \"GND\" , ground" (at 111.76 92.71 0) (effects (font (size 1.27 1.27)) (hide yes)))
  (pin "1"))
 (symbol
  (lib_id "Mechanical:MountingHole")
  (at 95.25 115.57 0)
  (unit 1)
  (exclude_from_sim no)
  (in_bom no)
  (on_board yes)
  (dnp no)
  (fields_autoplaced yes)
  (property "Reference" "H2" (at 97.79 114.3578 0) (effects (font (size 1.27 1.27)) (justify left)))
  (property "Value" "MountingHole" (at 97.79 116.7821 0) (effects (font (size 1.27 1.27)) (justify left)))
  (property "Footprint" "MountingHole:MountingHole_3.5mm" (at 95.25 115.57 0) (effects (font (size 1.27 1.27)) (hide yes)))
  (property "Datasheet" "~" (at 95.25 115.57 0) (effects (font (size 1.27 1.27)) (hide yes)))
  (property "Description" "Mounting Hole without connection" (at 95.25 115.57 0) (effects (font (size 1.27 1.27)) (hide yes))))
 (symbol
  (lib_id "Seeed_Studio_XIAO_Series:XIAO_ESP32-C6-DIP")
  (at 166.37 97.79 0)
  (unit 1)
  (exclude_from_sim no)
  (in_bom yes)
  (on_board yes)
  (dnp no)
  (fields_autoplaced yes)
  (property "Reference" "U1" (at 167.005 79.852 0) (effects (font (size 1.27 1.0795))))
  (property "Value" "XIAO-ESP32-C6" (at 167.005 82.1925 0) (effects (font (size 1.27 1.0795))))
  (property "Footprint" "Seeed Studio XIAO Series Library:XIAO-ESP32C6-DIP" (at 161.798 116.332 0) (effects (font (size 1.27 1.27))))
  (property "Datasheet" "" (at 166.37 97.79 0) (effects (font (size 1.27 1.27)) (hide yes)))
  (property "Description" "" (at 166.37 97.79 0) (effects (font (size 1.27 1.27)) (hide yes)))
  (property "Manufacturer" "" (at 166.37 97.79 0) (effects (font (size 1.27 1.27)) (hide yes)))
  (property "MPN" "" (at 166.37 97.79 0) (effects (font (size 1.27 1.27)) (hide yes)))
  (property "SKU" "XIAO-DIP" (at 160.528 100.076 0) (effects (font (size 1.27 1.27)) (hide yes)))
  (property "Part Type" "" (at 166.37 97.79 0) (effects (font (size 1.27 1.27)) (hide yes)))
  (property "Rating" "" (at 166.37 97.79 0) (effects (font (size 1.27 1.27))))
  (property "Status" "" (at 166.37 97.79 0) (effects (font (size 1.27 1.27)) (hide yes)))
  (property "Temperature" "" (at 166.37 97.79 0) (effects (font (size 1.27 1.27)) (hide yes)))
  (property "Priority" "" (at 166.37 97.79 0) (effects (font (size 1.27 1.27)) (hide yes)))
  (pin "1")
  (pin "2")
  (pin "3")
  (pin "4")
  (pin "5")
  (pin "6")
  (pin "7")
  (pin "14")
  (pin "13")
  (pin "12")
  (pin "11")
  (pin "10")
  (pin "9")
  (pin "8"))
 (sheet_instances
  (path ""
   (page "1")))
 (embedded_fonts no))
